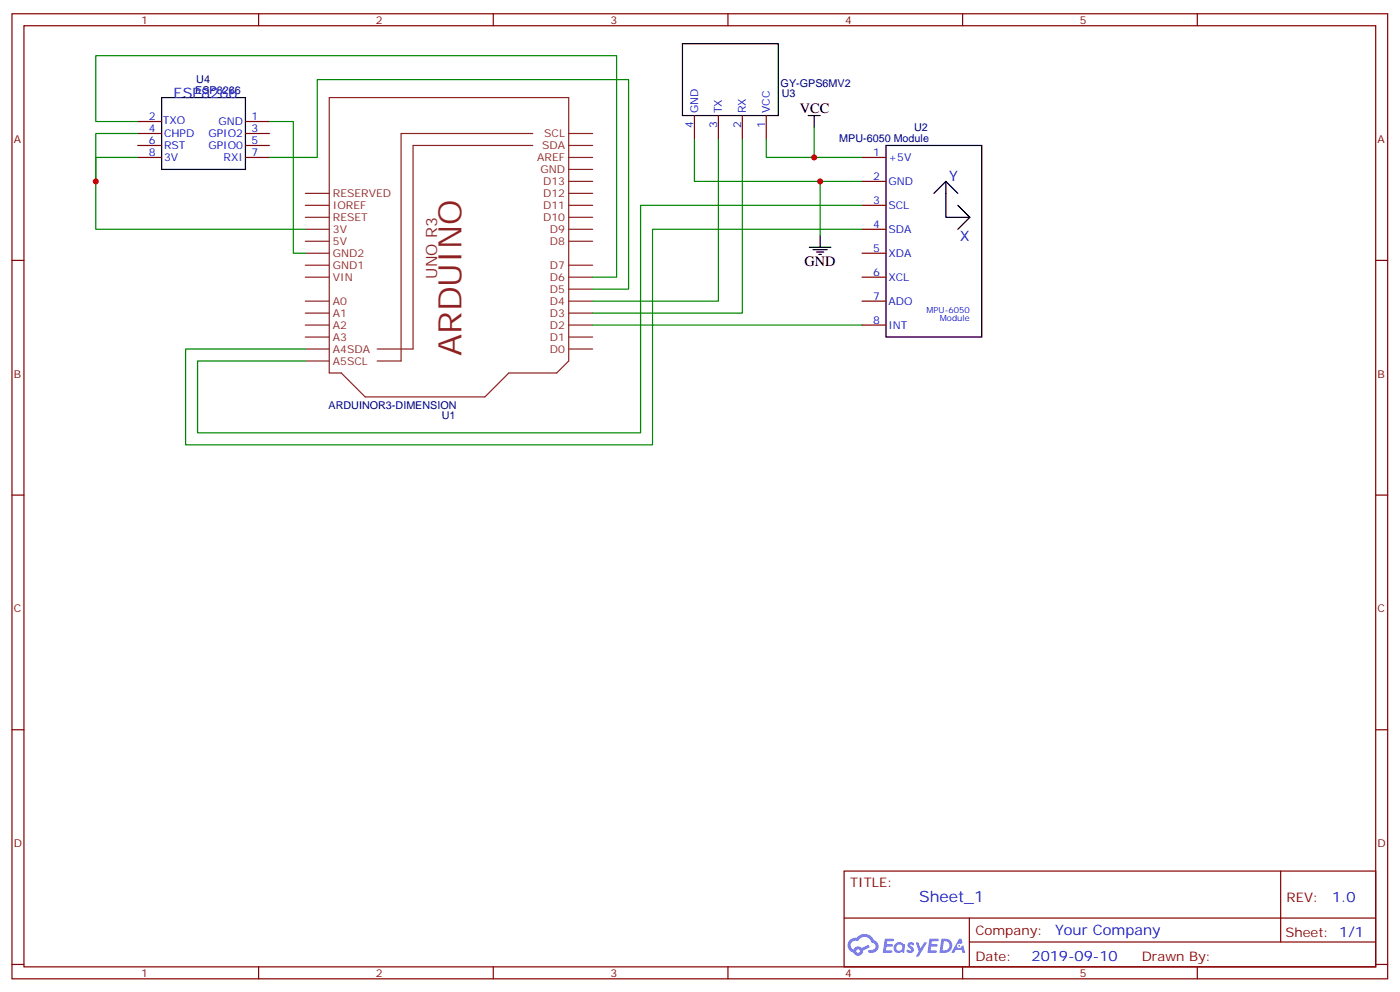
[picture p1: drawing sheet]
<svg xmlns="http://www.w3.org/2000/svg" width="413mm" height="292mm" viewBox="0 0 413 292" stroke-linecap="round" stroke-linejoin="round" font-family="sans-serif">
<g fill="none" stroke="#870000" stroke-width=".35">
<path d="M3.5 4.1h405.4v284.3h-405.4zM7.1 7.6h398.2v277.3h-398.2zM76.2 4.1v3.5M145.3 4.1v3.5M214.5 4.1v3.5M283.6 4.1v3.5M352.8 4.1v3.5M3.5 76.7h3.6M405.3 76.7h3.6M3.5 145.9h3.6M405.3 145.9h3.6M3.5 215h3.6"/>
<path d="M405.3 215h3.6M248.7 256.6h156.6v28.3h-156.6zM377.3 256.7v20.8M248.7 270.5h156.5M285.6 277.5h119.6M285.6 270.5v14.1M3.5 284.2h3.6M76.2 284.9v3.5M145.3 284.9v3.5M214.5 284.9v3.5M283.6 284.9v3.5M352.8 284.9v3.5"/>
<path d="M405.3 284.2h3.6"/>
</g>
<g fill="#5487ff">
<path d="M267.7 277.8a1.22 1.22 0 0 1 1.7 .3l-.4 .6a.47 .47 0 0 0-.3-.4 .47 .47 0 0 0-.5 .1l.1 .3a1.14 1.14 0 0 1 .8 1.7 1.14 1.14 0 0 1-1.9 0l-.2-.2 .5-.5 .7 .4a.29 .29 0 0 0 .3-.2 .29 .29 0 0 0-.2-.4 1.04 1.04 0 0 1-.6-1.7z"/>
<path d="M260.7 276.6h2.4l.3 .2-.2 .5h-1.8l-.1 .9h1.5l.3 .3-.3 .4h-1.6l-.2 1.1 1.7 .1 .2 .3-.2 .3h-2.6z"/>
<path d="M273.8 276.6h2.4l.3 .2-.1 .5h-1.8l-.2 .9h1.6l.3 .3-.4 .4h-1.6l-.1 1.1 1.7 .1 .2 .3-.2 .3h-2.6z"/>
<path d="M282.6 276.6h.7l.3 1.2-.6 .3a.69 .69 0 0 0-1 .3 .69 .69 0 0 0 .4 1 .69 .69 0 0 0 .9-.6l.5-.3 .6 2.2h-.8l-.2-.9h-1.8l-.5 .9h-.8z"/>
<path d="M269.8 277.7h.8l.6 1.8 1.1-1.8h.9l-2.6 4.1h-.8l.9-1.5z"/>
<path d="M277.4 276.6l-.6 4.1h1.3a2.11 2.11 0 0 0 2.5-2.1 2.11 2.11 0 0 0-2.5-2zM278.1 277.3a1.39 1.39 0 0 1 1.7 1.4 1.39 1.39 0 0 1-1.8 1.3h-.3z"/>
<path d="M263.7 278.2a1.54 1.54 0 0 0-.1 2.1 1.54 1.54 0 0 0 2.2 .2l.6 .2 .3-2.3-.2-.2-.4-.1a1.49 1.49 0 0 0-2.4 .1zM264 279.2a.94 .94 0 0 1 1.8 0 .94 .94 0 0 1-1.8 0z"/>
<path d="M250.4 276.9a2.18 2.18 0 0 0 1.1 3.8 1.44 1.44 0 0 0 1.6 .9 1.44 1.44 0 0 0 1.2-1.5l2-1-.5-.7-1.9 .9a1.47 1.47 0 0 0-2.4 .5 1.39 1.39 0 0 1-.7-2 1.39 1.39 0 0 1 2-.4 2.12 2.12 0 0 1 2.2-1.3 2.12 2.12 0 0 1 1.9 1.6 1.14 1.14 0 0 1 1.1 1.5 1.14 1.14 0 0 1-1.7 .7 .43 .43 0 0 0-.5 .3 .43 .43 0 0 0 .4 .5 1.98 1.98 0 0 0 2.5-1.2 1.98 1.98 0 0 0-1.2-2.5 3.1 3.1 0 0 0-5.3-.7l-.9 .1zM252.3 280.2a.55 .55 0 0 1 1.1 0 .55 .55 0 0 1-1.1 0z"/>
<circle cx="282.6" cy="278.7" r=".26"/>
</g>
<g fill="none" stroke="#8c2424" stroke-width=".35">
<path d="M97 28.8h70.6v77.6l-3.6 3.5h-14.1l-7 7h-35.3l-7.1-7h-3.5zM157 39.3h-38.8v67.1h-7.1M167.6 39.3h7M90 57h7M157 42.9h-35.3v59.9h-10.6M167.6 42.9h7M167.6 57h7M167.6 53.4h7M167.6 49.9h7M167.6 46.4h7M90 78.1h7M90 71.1h7"/>
<path d="M90 67.6h7M90 64h7M90 60.5h7M90 74.6h7M167.6 78.1h7M167.6 71.1h7M167.6 67.6h7M167.6 64h7M167.6 60.5h7M90 99.3h7M90 95.8h7M90 92.3h7"/>
<path d="M90 88.7h7M90 81.7h7M167.6 99.3h7M167.6 95.8h7M167.6 92.3h7M167.6 88.7h7M167.6 85.2h7M167.6 81.7h7M90 106.4h7M90 102.8h7M167.6 102.8h7"/>
</g>
<g fill="none" stroke="#000" stroke-width=".35">
<path d="M201.1 12.9h28.2v21.1h-28.2zM47.6 28.8h24.7v21.1h-24.7zM238.1 34h3.6M239.9 34v3.6M261.1 42.9h28.2v56.4h-28.2zM275.2 57l3.5-3.6v10.6h7.1M278.7 53.4l3.5 3.6M238.5 72.8h6.3M239.5 73.6h4.3M240.6 74.3h2.1M241.3 75h.7M241.7 69.3v3.5"/>
<path d="M282.2 60.5l3.6 3.5M285.8 64l-3.6 3.6"/>
</g>
<g fill="none" stroke="#870000" stroke-width=".35">
<path d="M40.6 35.8h7M40.6 39.3h7M72.3 35.8h7.1M72.3 39.3h7.1M204.6 34v7.1M211.7 34v7.1M218.7 34v7.1M225.8 34v7.1M40.6 46.4h7M40.6 42.9h7M72.3 46.4h7.1M72.3 42.9h7.1"/>
<path d="M254 46.4h7.1M254 53.4h7.1M254 60.5h7.1M254 67.6h7.1M254 74.6h7.1M254 81.7h7.1M254 88.7h7.1M254 95.8h7.1"/>
</g>
<g fill="none" stroke="#008700" stroke-width=".35">
<path d="M40.6 39.3h-12.4v14.1M40.6 35.8h-12.4v-19.4h153.5v65.3h-7.1M79.4 35.8h7v38.8h3.6M239.9 37.6v8.8h14.1M40.6 46.4h-12.4v21.2h61.8M79.4 46.4h14.1v-22.9h91.7v61.7h-10.6M204.6 41.1v12.3h37.1M211.7 41.1v47.6h-37.1M218.7 41.1v51.2h-44.1M225.8 41.1v5.3h14.1M254 53.4h-12.3v15.9M254 60.5h-65.3v67h-130.5v-21.1h31.8"/>
<path d="M254 67.6h-61.7v63.5h-137.6v-28.3h35.3M174.6 95.8h79.4"/>
</g>
<g fill="#c00">
<circle cx="28.2" cy="53.4" r=".88"/>
<circle cx="241.7" cy="53.4" r=".88"/>
<circle cx="239.9" cy="46.4" r=".88"/>
</g>
<text font-size="9.5" fill="#8d2323" x="136" y="104.9" transform="rotate(-90 136 104.9)">ARDUINO</text>
<text font-size="4.6" fill="#8d2323" x="128.8" y="82.1" transform="rotate(-90 128.8 82.1)">UNO R3</text>
<text font-size="4.6" fill="#00f" x="270.8" y="265.7">Sheet_1</text>
<g font-size="4.2" fill="#00f">
<text x="51.2" y="28.8">ESP8266</text>
<text x="279.6" y="53.4">Y</text>
<text x="282.9" y="71.1">X</text>
<text x="392.5" y="265.9">1.0</text>
<text x="310.9" y="275.5">Your Company</text>
<text x="304" y="283.3">2019-09-10</text>
</g>
<g font-size="4.2">
<text x="235.7" y="33.3">VCC</text>
<text x="237.1" y="78.5">GND</text>
</g>
<g font-size="3.9" fill="#800">
<text x="250.5" y="261.2">TITLE:</text>
<text x="379.1" y="265.9">REV:</text>
<text x="287.4" y="275.4">Company:</text>
<text x="378.7" y="276">Sheet: 1/1</text>
<text x="287.4" y="283.1">Date:</text>
<text x="336.4" y="283.2">Drawn By:</text>
</g>
<g font-size="3.2" fill="#800">
<text x="41.6" y="7.1">1</text>
<text x="110.8" y="7.1">2</text>
<text x="179.9" y="7.1">3</text>
<text x="249.1" y="7.1">4</text>
<text x="318.2" y="7.1">5</text>
<text x="4.1" y="42.2">A</text>
<text x="405.9" y="42.2">A</text>
<text x="4.1" y="111.3">B</text>
<text x="405.9" y="111.3">B</text>
<text x="4.1" y="180.4">C</text>
<text x="405.9" y="180.4">C</text>
<text x="4.1" y="249.6">D</text>
<text x="405.9" y="249.6">D</text>
<text x="41.6" y="287.9">1</text>
<text x="110.8" y="287.9">2</text>
<text x="179.9" y="287.9">3</text>
<text x="249.1" y="287.9">4</text>
<text x="318.2" y="287.9">5</text>
</g>
<g font-size="3.2" fill="#000080">
<text x="57.5" y="27.7">ESP8266</text>
<text x="57.8" y="24.6">U4</text>
<text x="230" y="25.6">GY-GPS6MV2</text>
<text x="230.3" y="28.7">U3</text>
<text x="247.3" y="41.8">MPU-6050 Module</text>
<text x="269.4" y="38.7">U2</text>
<text x="96.8" y="120.5">ARDUINOR3-DIMENSION</text>
<text x="130.2" y="123.6">U1</text>
</g>
<g font-size="3.2" fill="#00f">
<text x="43.8" y="35.5">2</text>
<text x="74.1" y="35.5">1</text>
<text x="205.7" y="33.3" transform="rotate(-90 205.7 33.3)">GND</text>
<text x="212.7" y="33.3" transform="rotate(-90 212.7 33.3)">TX</text>
<text x="219.8" y="33.3" transform="rotate(-90 219.8 33.3)">RX</text>
<text x="226.8" y="33.3" transform="rotate(-90 226.8 33.3)">VCC</text>
<text x="43.8" y="39">4</text>
<text x="48" y="36.5">TXO</text>
<text x="48.3" y="40.4">CHPD</text>
<text x="61.4" y="40.4">GPIO2</text>
<text x="64.3" y="36.9">GND</text>
<text x="74.1" y="39">3</text>
<text x="204.3" y="37.8" transform="rotate(-90 204.3 37.8)">4</text>
<text x="211.3" y="37.8" transform="rotate(-90 211.3 37.8)">3</text>
<text x="218.4" y="37.8" transform="rotate(-90 218.4 37.8)">2</text>
<text x="225.4" y="37.8" transform="rotate(-90 225.4 37.8)">1</text>
<text x="43.8" y="42.5">6</text>
<text x="43.8" y="46">8</text>
<text x="48.3" y="43.9">RST</text>
<text x="48.3" y="47.4">3V</text>
<text x="61.4" y="43.9">GPIO0</text>
<text x="65.9" y="47.4">RXI</text>
<text x="74.1" y="42.5">5</text>
<text x="74.1" y="46">7</text>
<text x="257.3" y="46">1</text>
<text x="261.8" y="47.4">+5V</text>
<text x="257.3" y="53.1">2</text>
<text x="261.8" y="54.5">GND</text>
<text x="257.3" y="60.1">3</text>
<text x="261.8" y="61.6">SCL</text>
<text x="257.3" y="67.2">4</text>
<text x="261.8" y="68.6">SDA</text>
<text x="257.3" y="74.3">5</text>
<text x="261.8" y="75.7">XDA</text>
<text x="257.3" y="81.3">6</text>
<text x="261.8" y="82.7">XCL</text>
<text x="257.3" y="88.4">7</text>
<text x="261.8" y="89.8">ADO</text>
<text x="257.3" y="95.4">8</text>
<text x="261.8" y="96.8">INT</text>
</g>
<g font-size="3.2" fill="#8d2323">
<text x="160.4" y="40.4">SCL</text>
<text x="158.3" y="47.4">AREF</text>
<text x="159.7" y="43.9">SDA</text>
<text x="159.2" y="51">GND</text>
<text x="98.1" y="58">RESERVED</text>
<text x="160" y="58">D12</text>
<text x="160" y="54.5">D13</text>
<text x="98.1" y="65.1">RESET</text>
<text x="98.1" y="61.6">IOREF</text>
<text x="160" y="65.1">D10</text>
<text x="160" y="61.6">D11</text>
<text x="98.1" y="68.6">3V</text>
<text x="162.1" y="68.6">D9</text>
<text x="98.1" y="75.7">GND2</text>
<text x="98.1" y="72.1">5V</text>
<text x="162.1" y="72.1">D8</text>
<text x="98.1" y="82.7">VIN</text>
<text x="98.1" y="79.2">GND1</text>
<text x="162.1" y="82.7">D6</text>
<text x="162.1" y="79.2">D7</text>
<text x="98.1" y="89.8">A0</text>
<text x="162.1" y="89.8">D4</text>
<text x="162.1" y="86.3">D5</text>
<text x="98.1" y="93.3">A1</text>
<text x="162.1" y="93.3">D3</text>
<text x="98.1" y="100.4">A3</text>
<text x="98.1" y="96.8">A2</text>
<text x="162.1" y="100.4">D1</text>
<text x="162.1" y="96.8">D2</text>
<text x="98.1" y="107.4">A5SCL</text>
<text x="98.1" y="103.9">A4SDA</text>
<text x="162.1" y="103.9">D0</text>
</g>
<g font-size="2.5" fill="#00f">
<text x="273" y="92.3">MPU-6050</text>
<text x="276.9" y="94.7">Module</text>
</g>
</svg>
